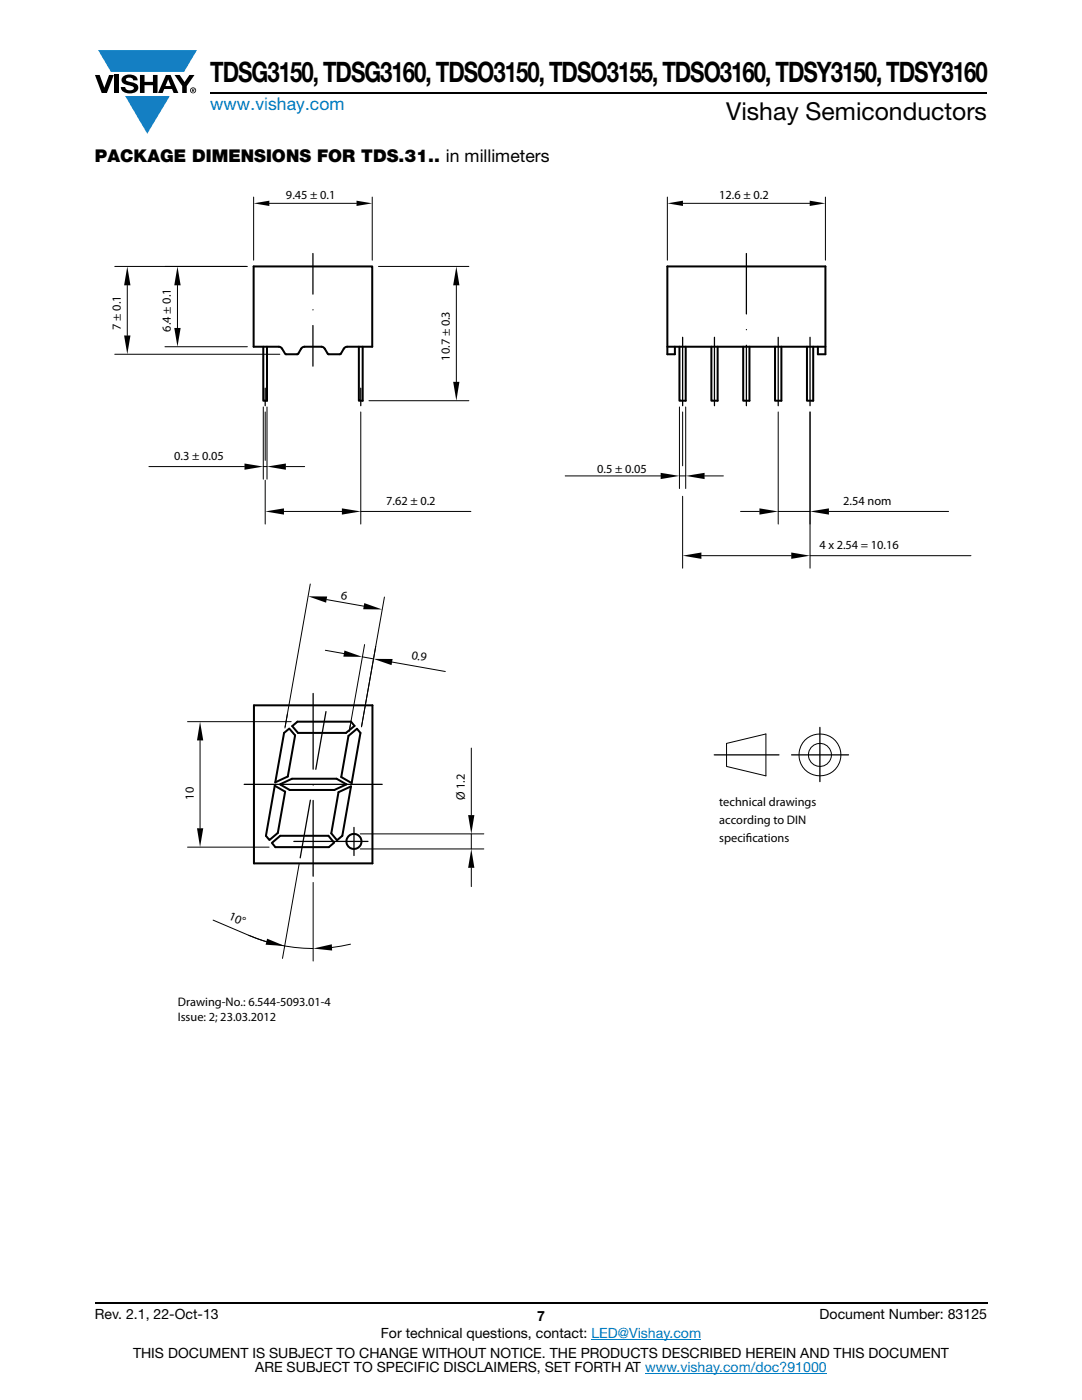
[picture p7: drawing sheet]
<svg xmlns="http://www.w3.org/2000/svg" width="216mm" height="279mm" viewBox="0 0 216 279" stroke-linecap="round" stroke-linejoin="round" font-family="sans-serif">
<g fill="#147fc3">
<path d="M19.6 10h19.7l-2.6 4.3h-1.1h-13.5z"/>
<path d="M25 19.2h8.9l-4.5 7.5z"/>
</g>
<g fill="#000">
<path d="M18.9 15h1l.9 2.5 1-2.5h.9l-1.4 3.6h-1zM22.9 15h.9v3.6h-.9zM24.6 15.3a2.1 2.1 0 0 1 2.8 .3l.1 .4h-.9a.79 .79 0 0 0-.7-.5 .79 .79 0 0 0-.8 .4l.3 .3 1 .2a1.08 1.08 0 0 1 1.2 1 1.08 1.08 0 0 1-1.1 1.2 1.73 1.73 0 0 1-2.4-1.2h.9a.96 .96 0 0 0 .8 .6 .96 .96 0 0 0 .9-.4 1.31 1.31 0 0 0-1.2-.6 1.03 1.03 0 0 1-1.1-.6 1.03 1.03 0 0 1 .2-1.1zM27.9 15h.9v1.3h1.7v-1.3h.9v3.6h-.9v-1.6h-1.7v1.6h-.9zM34.8 15h1.1l.9 1.4 1-1.4h1l-1.5 2.2v1.4h-.9v-1.4z"/>
<path d="M33.6 15.9l.5 1.3h-1.1zM33.1 15l-1.6 3.6h1l.3-.8h1.5l.3 .8h1l-1.6-3.6z"/>
<path d="M38.4 17.8h.2v.2h-.2zM38.3 17.7v.7h.1v-.3l.4 .3-.2-.3 .2-.2-.1-.2z"/>
<path d="M38.1 18a.46 .46 0 0 1 .9 0 .46 .46 0 0 1-.9 0zM37.9 18a.6 .6 0 0 0 1.2 0 .6 .6 0 0 0-1.2 0z"/>
</g>
<path d="M42 18.6h155M18.9 260h178.1" fill="none" stroke="#000" stroke-width=".36"/>
<path d="M118 267.3h21.9M128.7 274h36.3" fill="none" stroke="#007ec4" stroke-width=".2"/>
<path d="M22.1 37.7h171.7v166.6h-171.7z" fill="#fff"/>
<g fill="none" stroke="#000" stroke-width=".25">
<path d="M62.4 50.6v8.1M148.9 50.6v12.1M52.9 77.5v3.5M62.4 65v8.1M62.4 61.8h.1M72 77.5v3.5M136.2 67.3v13.7M142.6 67.3v13.7M148.9 68.9v12.1M148.9 65.8h.1M155.3 67.3v13.7M161.6 67.3v13.7"/>
<path d="M62.5 138.4v15.1M48.7 156.5h27.6M61.9 159.7l-2 11.5M62.5 159.8v15.1M62.5 156.6h.1M65 142l-2 11.5M142.5 150.7h12.9M157.9 150.7h11.4M163.6 145.2v10.8M58.6 167.9h14.8M70.6 165.1v5.6"/>
</g>
<g fill="none" stroke="#000" stroke-width=".2">
<path d="M50.6 39.3v12.6M74.3 39.3v12.6M133.2 39.3v12.6M164.7 39.3v12.6M22.9 53.2h26.5M25.4 56.9v10.1M35.4 56.9v8.6M53.7 40.6h17.4M75.5 53.2h18.1M91.1 56.9v19.3M136.3 40.6h25.3M22.9 70.7h32.9"/>
<path d="M32.9 69.2h16.5M73.6 80h20M29.7 93.1h19.1M52.5 81.2v14.4M52.5 93.1h.8M52.9 82.2v9.7M52.9 95.8v8.8M53.3 81.2v14.4M57 93.1h3.8M72 82.2v22.4M112.8 95h19M135.6 81.2v16.3"/>
<path d="M135.6 95h1.2M136.2 82.2v10.8M136.2 99v14.4M136.8 81.2v16.3M140.6 95h3.7M155.3 82.2v22.4M161.6 82.2v31.2M56.7 102.1h11.5M61.9 116.5l-5 28.5M65.2 119.7l7.4 1.3M72 102.1h22M76.7 119.2l-4.6 25.8"/>
<path d="M140 110.9h17.9M147.8 102.1h3.7M155.3 102.1h6.3M161.6 110.9h32.1M165.4 102.1h23.9M64.9 129.8l3.7 .6M72.3 131.1l2.2 .4M72.7 128.6l-3 17M78.2 132.1l10.7 1.9M37.4 144h20.7M39.9 147.8v17.5M57.4 142.4l-.5 2.9"/>
<path d="M69.9 144.7l-.2 1.3M94 149.3v13.4M145 148.4l7.8-1.9v8.3l-7.8-1.8zM37.4 169.1h16.3M59.7 172.4l-3.3 18.9M62.5 176.1v15.7M71.9 169.4h24.6M71.9 166.4h24.6M94 166.4v3M94 173.2v3.7M42.5 183.6l7.1 3.1 3.5 1.2M49.6 186.7a33.1 33.1 0 0 0 12.9 2.6"/>
<path d="M69.9 188.4l-3.7 .7"/>
<circle cx="163.6" cy="150.7" r="4.2"/>
<circle cx="163.6" cy="150.7" r="2.3"/>
</g>
<g fill="none" stroke="#000" stroke-width=".4">
<path d="M50.6 53.2h23.7v16h-5.3l-.4 .4-.7 1.1h-2.3l-1-1.3-.4-.2h-3.7l-1.2 1.5h-2.3l-.7-1.1-.4-.4h-5.3zM52.5 69.2v10.8h.8v-10.8M71.6 69.2v10.8h.8v-10.8M133.2 69.2h31.5M134.7 69.2v1.5h-1.5v-17.5h31.5v17.5h-1.5v-1.5M135.6 69.2v10.8h1.2v-10.8M141.9 69.2v10.8h1.3v-10.8M148.3 69.2v10.8h1.2v-10.8M154.6 69.2v10.8h1.3v-10.8M161 69.2v10.8h1.3v-10.8M50.7 140.8h23.6v31.5h-23.6zM54.8 156.8l2.1 1.2-1.5 8.2-1.6 1.4-.7-.8z"/>
<path d="M55.9 156.5l2.4-1.1h8.9l1.9 1.1-2.4 1.2h-8.9zM56.7 146.3l1-.9 1.2 1.4-1.5 8.2-2.5 1.1zM58.3 144.9l1.1-.9h10.6l.7 .9-1.7 1.4h-9.5zM67.5 158.1l2.5-1.2-1.7 9.9-1.1 .9-1.1-1.4zM69.5 146.9l1.7-1.5 .7 .9-1.7 10-2.1-1.2zM54.9 169.1l-.7-.9 1.7-1.4h9.6l1.2 1.4-1.1 .9h-10.7"/>
<circle cx="70.6" cy="167.9" r="1.51"/>
</g>
<g fill="#000">
<path d="M25.4 53.2l.6 3.7h-1.2zM35.4 53.2l.6 3.7h-1.2zM50.6 40.6l3.1-.5v1zM71.1 40.1l3.2 .5-3.2 .5zM91.1 53.2l.6 3.7h-1.3zM133.2 40.6l3.1-.5v1zM161.6 40.1l3.1 .5-3.1 .5zM24.8 67h1.2l-.6 3.7zM34.8 65.5h1.2l-.6 3.7zM90.4 76.2h1.3l-.6 3.8zM48.8 92.5l3.7 .6-3.7 .7zM53.3 93.1l3.7-.6v1.3z"/>
<path d="M131.8 94.4l3.8 .6-3.8 .6zM136.8 95l3.8-.6v1.2zM52.9 102.1l3.8-.6v1.2zM61.5 119h3.8l-.2 1.3zM68.2 101.5l3.8 .6-3.8 .6zM136.2 110.9l3.8-.6v1.2zM151.5 101.5l3.8 .6-3.8 .6zM157.9 110.3l3.7 .6-3.7 .6zM161.6 102.1l3.8-.6v1.2zM68.7 129.8l3.6 1.3-3.8-.1zM72.7 120.4l3.6 1.2h-3.8zM74.5 131.5h3.8l-.2 1.2z"/>
<path d="M39.9 144l.7 3.8h-1.3zM39.3 165.3h1.3l-.7 3.8zM94 169.4l.7 3.8h-1.3zM93.4 162.7h1.3l-.7 3.7zM53.3 187.3l3.5 1.5-3.8-.3zM62.5 189.3l3.7-.8 .1 1.2z"/>
</g>
<text font-size="5.6" x="42" y="16.4">TDSG3150, TDSG3160, TDSO3150, TDSO3155, TDSO3160, TDSY3150, TDSY3160</text>
<text font-size="4.9" x="144.9" y="24">Vishay Semiconductors</text>
<text font-size="3.5" fill="#007ec4" x="42" y="21.9">www.vishay.com</text>
<text font-size="3.5" x="18.9" y="32.3">PACKAGE DIMENSIONS FOR TDS.31.. in millimeters</text>
<g font-size="2.8">
<text x="18.9" y="263.3">Rev. 2.1, 22-Oct-13</text>
<text x="107.2" y="263.6">7</text>
<text x="163.6" y="263.3">Document Number: 83125</text>
<text x="76" y="267.1">For technical questions, contact: LED@Vishay.com</text>
<text x="26.5" y="271">THIS DOCUMENT IS SUBJECT TO CHANGE WITHOUT NOTICE. THE PRODUCTS DESCRIBED HEREIN AND THIS DOCUMENT</text>
<text x="50.9" y="273.8">ARE SUBJECT TO SPECIFIC DISCLAIMERS, SET FORTH AT www.vishay.com/doc?91000</text>
</g>
<g font-size="2.5">
<text x="57.1" y="39.8">9.45 ± 0.1</text>
<text x="143.5" y="39.8">12.6 ± 0.2</text>
<text x="24.1" y="65.8" transform="rotate(-90 24.1 65.8)">7 ± 0.1</text>
<text x="34.1" y="66.2" transform="rotate(-90 34.1 66.2)">6.4 ± 0.1</text>
<text x="89.8" y="72" transform="rotate(-90 89.8 72)">10.7 ± 0.3</text>
<text x="34.8" y="91.9">0.3 ± 0.05</text>
<text x="119.2" y="94.4">0.5 ± 0.05</text>
<text x="77" y="100.8">7.62 ± 0.2</text>
<text x="168.3" y="100.8">2.54 nom</text>
<text x="163.5" y="109.6">4 x 2.54 = 10.16</text>
<text x="67.9" y="119.6" transform="rotate(10 67.9 119.6)">6</text>
<text x="82" y="131.5" transform="rotate(10 82 131.5)">0.9</text>
<text x="38.7" y="159.6" transform="rotate(-90 38.7 159.6)">10</text>
<text x="92.7" y="159.7" transform="rotate(-90 92.7 159.7)">Ø 1.2</text>
<text x="143.5" y="160.9">technical drawings</text>
<text x="143.5" y="164.5">according to DIN</text>
<text x="143.5" y="168">specif</text>
<text x="148.8" y="168">ications</text>
<text x="45.5" y="183.5" transform="rotate(23 45.5 183.5)">10°</text>
<text x="35.5" y="200.7">Drawing-No.: 6.544-5093.01-4</text>
<text x="35.5" y="203.7">Issue: 2; 23.03.2012</text>
</g>
</svg>
